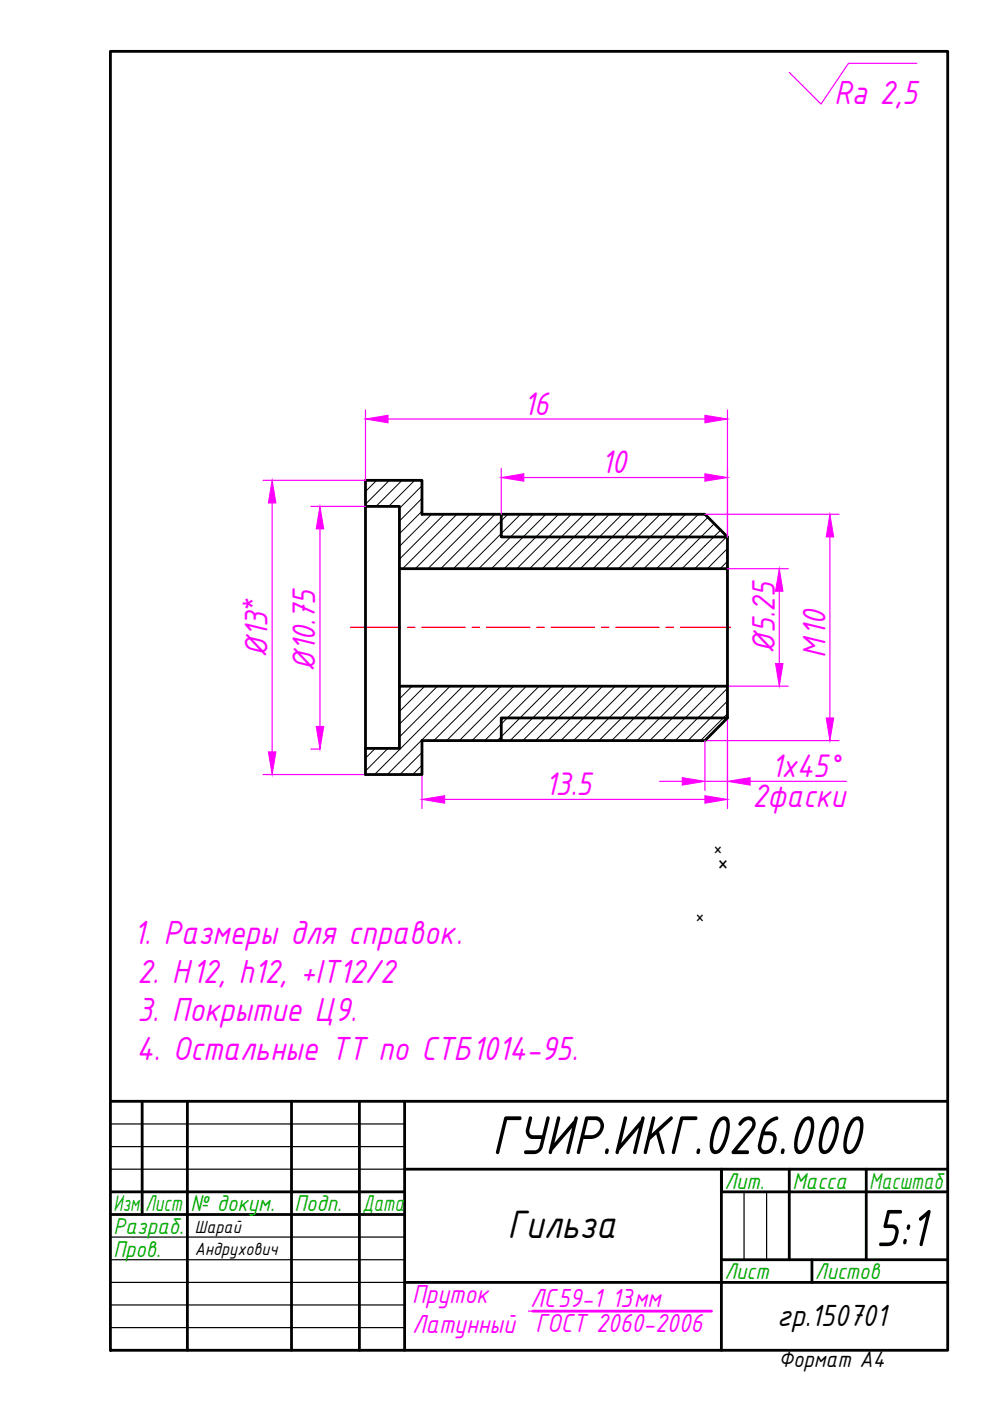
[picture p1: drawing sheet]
<svg xmlns="http://www.w3.org/2000/svg" width="210mm" height="297mm" viewBox="0 0 210 297" stroke-linecap="round" stroke-linejoin="round" font-family="sans-serif">
<!-- layer: 0 -->
<g fill="none" stroke="#000" stroke-width=".59">
<path d="M23.4 10.9h177.5v275.4h-177.5zM77.5 101.8h12v7.2h60l4.7 4.8v6.8h-69.5v-13.2h-7.2zM77.5 107.4v56.8h12v-7.2h60l4.7-4.8v-6.7h-69.5v13.2h-7.2M106.3 109v4.8h47.9M84.7 120.6v24.9M154.2 120.4v25.2M154.2 152.2h-47.9v4.8M23.4 233.5h177.5M30.1 233.5v24M39.7 233.5v52.8M61.8 233.5v52.8M76.2 233.5v52.8"/>
<path d="M85.8 233.5v52.8M23.4 252.7h62.4M23.4 257.5h62.4M85.8 247.9h115.1M167.3 247.9v19.2M183.7 247.9v19.2M200.9 252.7h-47.9v-4.8v38.4M85.8 271.9h115.1M153 267.1h47.9M172.1 267.1v4.8"/>
</g>
<path d="M23.4 238.3h62.4M23.4 243.1h62.4M23.4 247.9h62.4M157.8 252.7v14.4M162.5 252.7v14.4M23.4 262.3h62.4M23.4 267.1h62.4M23.4 276.7h62.4M23.4 271.9h62.4M23.4 281.5h62.4" fill="none" stroke="#000" stroke-width=".25"/>
<path d="M74.3 133h10.6M86.4 133h1.5M89.5 133h9.1M100.1 133h1.5M103.2 133h9.1M113.8 133h1.6M116.9 133h9.1M127.6 133h1.5M130.6 133h9.1M141.2 133h1.6M144.3 133h10.6" fill="none" stroke="#f00" stroke-width=".25"/>
<!-- layer: 0 -->
<g fill="none" stroke="#000" stroke-width=".21">
<path d="M79.9 101.8l-2.4 2.4M82.5 101.8l-5 5.1M85.2 101.8l-5.5 5.6M87.9 101.8l-5.5 5.6M89.5 103l-4.8 4.8M89.5 105.7l-4.8 4.8M89.5 108.4l-4.8 4.8M91.5 109l-6.8 6.9M94.2 109l-9.5 9.6M96.9 109l-11.5 11.6M99.6 109l-11.5 11.6M102.3 109l-11.6 11.6"/>
<path d="M105 109l-11.5 11.6M107.7 109l-11.6 11.6M110.4 109l-11.6 11.6M113.1 109l-11.6 11.6M115.7 109l-11.5 11.6M118.4 109l-11.5 11.6M121.1 109l-11.5 11.6M123.8 109l-11.5 11.6M126.5 109l-11.5 11.6M129.2 109l-11.5 11.6M131.9 109l-11.5 11.6M134.6 109l-11.5 11.6"/>
<path d="M137.3 109l-11.5 11.6M140 109l-11.6 11.6M142.7 109l-11.6 11.6M145.4 109l-11.6 11.6M148.1 109l-11.6 11.6M150.1 109.7l-10.9 10.9M151.4 111l-9.5 9.6M152.8 112.4l-8.2 8.2M154.1 113.7l-6.8 6.9M154.2 116.3l-4.2 4.3M154.2 119l-1.5 1.6M79.6 158.7l-2.1 2"/>
<path d="M82.3 158.7l-4.8 4.8M87.4 145.5l-2.7 2.7M89.5 159.5l-4.7 4.7M90.1 145.5l-5.4 5.4M92.8 145.5l-8.1 8.1M95.4 145.5l-10.7 10.8M98.1 145.5l-18.7 18.7M100.8 145.5l-18.7 18.7M103.5 145.5l-11.5 11.5M106.2 145.5l-11.5 11.5M108.9 145.5l-11.5 11.5M111.6 145.5l-11.5 11.5"/>
<path d="M114.3 145.5l-11.5 11.5M117 145.5l-11.5 11.5M119.7 145.5l-11.5 11.5M122.4 145.5l-11.6 11.5M125.1 145.5l-11.6 11.5M127.8 145.5l-11.6 11.5M130.5 145.5l-11.6 11.5M133.1 145.5l-11.5 11.5M135.8 145.5l-11.5 11.5M138.5 145.5l-11.5 11.5M141.2 145.5l-11.5 11.5M143.9 145.5l-11.5 11.5"/>
<path d="M146.6 145.5l-11.5 11.5M149.3 145.5l-11.5 11.5M152 145.5l-11.5 11.5M154.2 145.9l-11 11.1M154.2 148.6l-8.3 8.4M154.2 151.3l-5.7 5.7M89.5 162.2l-2 2"/>
</g>
<g fill="none" stroke="#f0f" stroke-width=".25">
<path d="M194.4 13.4h-14.5l-5.8 8.7-6.8-6.7M77.5 86.9v14.9h-21.7M82.3 88.8h67.2M106.3 99.3v9.7M154.2 86.9v26.9M57.7 106.6v52.8M65.9 107.4h11.6M67.8 112.1v41.9M111.1 101.2h38.4M149.5 109h28.4M176 113.8v38.4M154.2 120.6h12.9"/>
<path d="M165.2 125.4v15.3M65.9 158.8h1.9M154.2 152.2v19.2M154.2 145.5h12.9M177.9 157h-28.4v10.6M55.8 164.2h21.7M89.5 164.2v7.2M94.3 169.5h55.2M139.8 165.7h4.9M149.5 165.7h4.7M159 165.7h20.5M112 278h1"/>
</g>
<g fill="#f0f" stroke="#f0f" stroke-width=".21">
<path d="M77.5 88.8l4.8-.8v1.6z"/>
<path d="M149.5 88l4.7 .8-4.7 .8z"/>
<path d="M57.7 101.8l.8 4.8h-1.6z"/>
<path d="M56.9 159.4h1.6l-.8 4.8z"/>
<path d="M67.8 107.4l.8 4.7h-1.6z"/>
<path d="M67 154h1.6l-.8 4.8z"/>
<path d="M175.2 152.2h1.6l-.8 4.8z"/>
<path d="M176 109l.8 4.8h-1.6z"/>
<path d="M165.2 120.6l.8 4.8h-1.6z"/>
<path d="M164.4 140.7h1.6l-.8 4.8z"/>
<path d="M89.5 169.5l4.8-.8v1.6z"/>
<path d="M149.5 168.7l4.7 .8-4.7 .8z"/>
<path d="M106.3 101.2l4.8-.8v1.6z"/>
<path d="M149.5 100.4l4.7 .8-4.7 .8z"/>
<path d="M144.7 164.9l4.8 .8-4.8 .8z"/>
<path d="M154.2 165.7l4.8-.8v1.6z"/>
</g>
<!-- layer: 0 -->
<path d="M113 278h37.9" fill="none" stroke="#f0f" stroke-width=".59"/>
<text font-size="12.4" x="104.3" y="244.7">ГУИР.ИКГ.026.000</text>
<text font-size="11.9" x="185.6" y="264.2">5:1</text>
<text font-size="9" x="107.6" y="262.5">Гильза</text>
<g font-size="7.6" fill="#f0f">
<text x="176.9" y="22">Ra 2,5</text>
<text x="28.3" y="200.1">1. Размеры для справок.</text>
<text x="29.1" y="208.4">2. Н12, h12, +IT12/2</text>
<text x="29.1" y="216.5">3. Покрытие Ц9.</text>
<text x="28.9" y="224.7">4. Остальные ТТ по СТБ1014-95.</text>
</g>
<g font-size="7.4" fill="#f0f">
<text x="111" y="87.9">16</text>
<text x="127.4" y="100.3">10</text>
<text x="56.7" y="139.6" transform="rotate(-90 56.7 139.6)">Ø13*</text>
<text x="66.8" y="142.5" transform="rotate(-90 66.8 142.5)">Ø10.75</text>
<text x="164.3" y="138.7" transform="rotate(-90 164.3 138.7)">Ø5.25</text>
<text x="175" y="139.5" transform="rotate(-90 175 139.5)">М10</text>
<text x="163.5" y="164.7">1x45°</text>
<text x="115.6" y="168.5">13.5</text>
<text x="159.5" y="171.1">2фаски</text>
</g>
<text font-size="7" x="164.8" y="281.2">гр.150701</text>
<g font-size="6" fill="#f0f">
<text x="87.4" y="276.2">Пруток</text>
<text x="112.4" y="277">ЛС59-1 13мм</text>
<text x="87.4" y="282.6">Латунный ГОСТ 2060-2006</text>
</g>
<text font-size="5.3" x="152.1" y="186.2">˟</text>
<g font-size="5.2" fill="#00ad00">
<text x="24.1" y="256.8">Изм.</text>
<text x="30.8" y="256.8">Лист</text>
<text x="40.4" y="256.8">№ докум.</text>
<text x="62.4" y="256.8">Подп.</text>
<text x="76.8" y="256.8">Дата</text>
<text x="153.6" y="252">Лит.</text>
<text x="168" y="252">Масса</text>
<text x="184.3" y="252">Масштаб</text>
<text x="24.1" y="261.6">Разраб.</text>
<text x="24.1" y="266.4">Пров.</text>
<text x="153.6" y="271.2">Лист</text>
<text x="172.8" y="271.2">Листов</text>
</g>
<text font-size="5.2" x="165" y="289.9">Формат А4</text>
<g font-size="4.3">
<text x="151.3" y="182.5">˟</text>
<text x="147.5" y="197">˟</text>
</g>
<g font-size="4">
<text x="41.3" y="261.4">Шарай</text>
<text x="41.3" y="266">Андрухович</text>
</g>
</svg>
